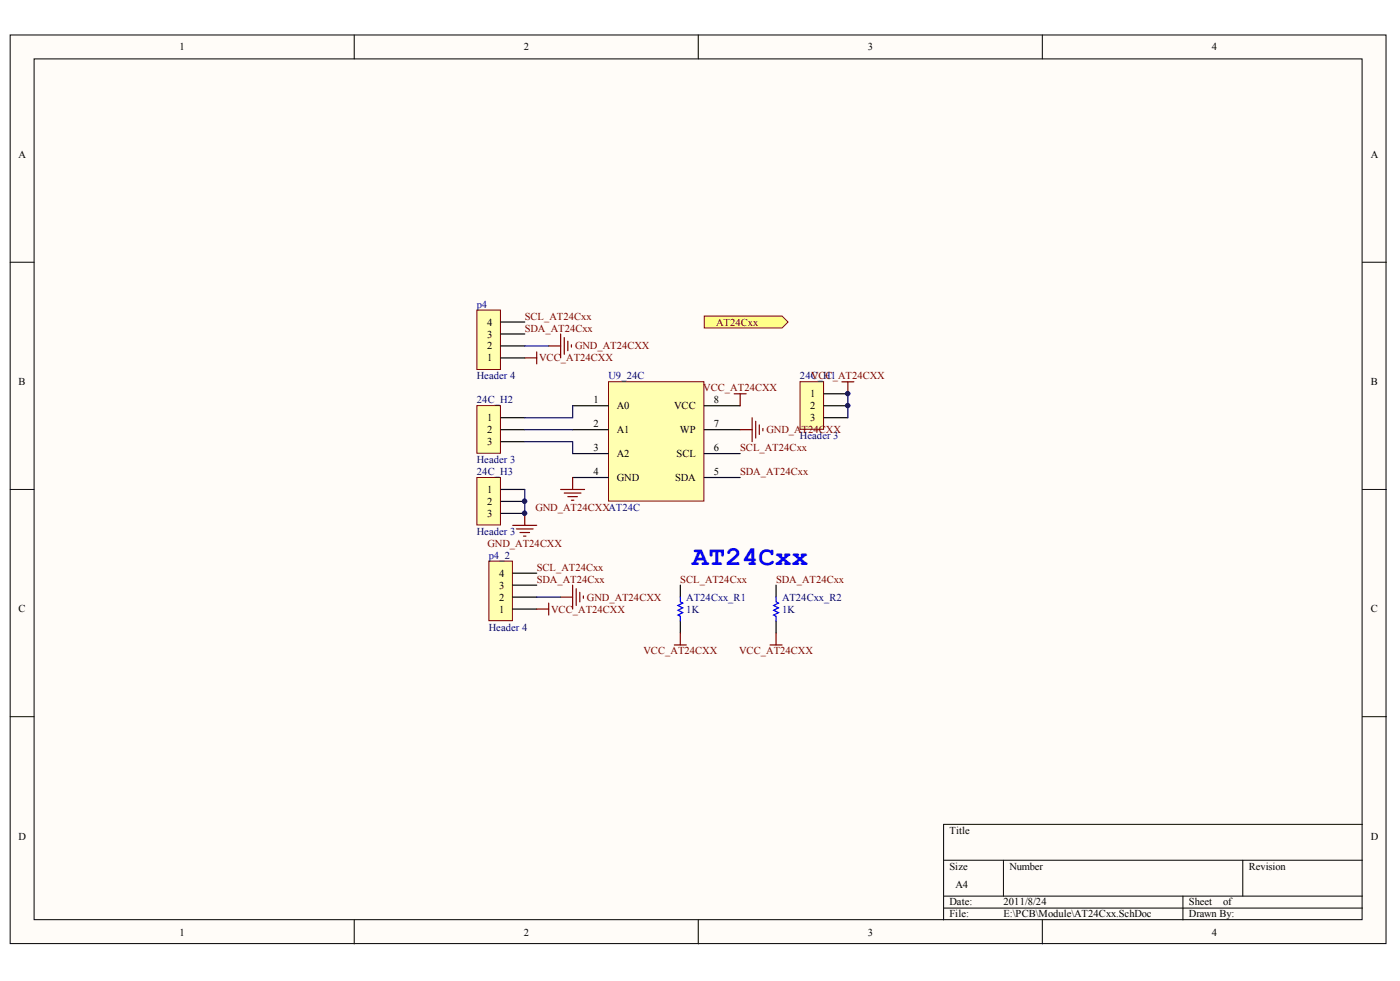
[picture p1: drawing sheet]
<svg xmlns="http://www.w3.org/2000/svg" width="291mm" height="204mm" viewBox="0 0 291 204" stroke-linecap="round" stroke-linejoin="round" font-family="sans-serif">
<g fill="#fffcf8" stroke="#000" stroke-width=".21">
<path d="M2.1 7.3h286v188.8h-286z"/>
<path d="M7.1 12.2h276.1v179h-276.1z"/>
</g>
<g fill="none" stroke="#000" stroke-width=".21">
<path d="M73.6 7.3v4.9M145.2 7.3v4.9M216.7 7.3v4.9M2.1 54.5h5M283.2 54.5h5M2.1 101.7h5M283.2 101.7h5M2.1 149h5M283.2 149h5M196.2 178.8h87M208.6 178.8v7.5M258.4 178.8v7.5"/>
<path d="M283.2 171.3h-87v19.9M73.6 191.2v5M145.2 191.2v5M196.2 186.3h87M196.2 188.7h87M216.7 191.2v5M245.9 186.3v4.9"/>
</g>
<path d="M126.5 79.3h19.8v24.9h-19.8z" fill="#ffffb0" stroke="#800000" stroke-width=".21"/>
<path d="M119 84.3h7.5M119 89.3h7.5M119 94.3h7.5M119 99.3h7.5M146.4 84.3h7.5M146.4 89.3h7.5M146.4 94.3h7.5M146.4 99.3h7.5" fill="none" stroke="#000" stroke-width=".25"/>
<path d="M166.3 79.3h4.9v9.9h-4.9z" fill="#ffffb0" stroke="#800000" stroke-width=".21"/>
<path d="M171.3 81.9h5M171.3 84.3h5M171.3 86.8h5" fill="none" stroke="#000" stroke-width=".25"/>
<path d="M99.1 84.3h4.9v9.9h-4.9z" fill="#ffffb0" stroke="#800000" stroke-width=".21"/>
<path d="M104.1 86.8h5M104.1 89.3h5M104.1 91.8h5" fill="none" stroke="#000" stroke-width=".25"/>
<path d="M99.1 99.3h4.9v9.8h-4.9z" fill="#ffffb0" stroke="#800000" stroke-width=".21"/>
<path d="M104.1 101.7h5M104.1 104.2h5M104.1 106.7h5" fill="none" stroke="#000" stroke-width=".25"/>
<path d="M109.1 91.8h9.9v2.5M109.1 89.3h9.9M119 84.3v2.5h-9.9M176.3 81.9v4.9M109.1 101.7v5" fill="none" stroke="#000080" stroke-width=".25"/>
<g fill="none" stroke="#800000" stroke-width=".25">
<path d="M175 79.4h2.5M176.3 79.4v2.5M119 99.3v2.4M152.6 81.9h2.5M153.9 81.9v2.4M153.9 89.3h2.5M156.4 86.8v5M157.1 87.6v3.4M157.9 88.3v2M158.6 89.1v.5M106.6 109.2h5M107.3 109.9h3.5"/>
<path d="M108.1 110.7h2M108.8 111.4h.5M109.1 106.7v2.5M116.6 101.7h4.9M117.3 102.5h3.5M118 103.2h2M118.8 104h.5"/>
</g>
<path d="M99.1 64.4h4.9v12.4h-4.9z" fill="#ffffb0" stroke="#800000" stroke-width=".21"/>
<path d="M104.1 74.4h5M104.1 71.9h5M104.1 69.4h5M104.1 66.9h5" fill="none" stroke="#000" stroke-width=".25"/>
<path d="M109.1 71.9h5" fill="none" stroke="#000080" stroke-width=".25"/>
<path d="M109.1 74.4h2.5M111.6 73.1v2.5M114.1 71.9h2.5M116.6 69.4v5M117.3 70.2v3.4M118 70.9v2M118.8 71.7v.5" fill="none" stroke="#800000" stroke-width=".25"/>
<path d="M101.6 116.6h4.9v12.4h-4.9z" fill="#ffffb0" stroke="#800000" stroke-width=".21"/>
<path d="M106.6 119.1h5M106.6 126.6h5M106.6 124.1h5M106.6 121.6h5M141.4 121.6v2.5M141.4 129.1v2.5M161.3 121.6v2.5M161.3 129.1v2.5" fill="none" stroke="#000" stroke-width=".25"/>
<path d="M111.6 124.1h5" fill="none" stroke="#000080" stroke-width=".25"/>
<path d="M111.6 126.6h2.5M114.1 125.4v2.4M116.6 124.1h2.4M119 121.6v5M119.8 122.4v3.5M120.5 123.1v2M121.3 123.9v.5M140.2 134.1h2.5M141.4 131.6v2.5M160.1 134.1h2.5M161.3 131.6v2.5" fill="none" stroke="#800000" stroke-width=".25"/>
<path d="M141.4 124.1v1l.5 .3-1 .5 1 .5-1 .4 1 .5-1 .5 .5 .3v1M161.3 124.1v1l.5 .3-1 .5 1 .5-1 .4 1 .5-1 .5 .5 .3v1" fill="none" stroke="#00f" stroke-width=".25"/>
<path d="M146.4 65.7h16.2l1.2 1.2-1.2 1.3h-16.2z" fill-rule="evenodd" fill="#ffff80" stroke="#800000" stroke-width=".21"/>
<g fill="#000080" stroke="#000080" stroke-width=".21">
<circle cx="109.1" cy="106.7" r=".46"/>
<circle cx="109" cy="104.2" r=".47"/>
<circle cx="176.2" cy="84.3" r=".46"/>
<circle cx="176.2" cy="81.8" r=".46"/>
</g>
<text font-size="5.7" fill="#00f" x="143.9" y="117.4">AT24Cxx</text>
<g font-size="2.2">
<text x="37.3" y="10.5">1</text>
<text x="108.9" y="10.5">2</text>
<text x="180.4" y="10.5">3</text>
<text x="251.9" y="10.5">4</text>
<text x="3.8" y="32.8">A</text>
<text x="285" y="32.8">A</text>
<text x="101.3" y="70.2">3</text>
<text x="101.3" y="67.7">4</text>
<text x="101.3" y="75.1">1</text>
<text x="101.3" y="72.6">2</text>
<text x="3.9" y="80.1">B</text>
<text x="123.4" y="83.8">1</text>
<text x="148.4" y="83.8">8</text>
<text x="168.4" y="82.6">1</text>
<text x="285" y="80.1">B</text>
<text x="101.3" y="87.6">1</text>
<text x="123.4" y="88.8">2</text>
<text x="128.2" y="85.1">A0</text>
<text x="140.2" y="85.1">VCC</text>
<text x="148.4" y="88.8">7</text>
<text x="168.4" y="85.1">2</text>
<text x="168.4" y="87.6">3</text>
<text x="101.3" y="90">2</text>
<text x="101.3" y="92.5">3</text>
<text x="123.4" y="93.8">3</text>
<text x="128.2" y="90">A1</text>
<text x="128.2" y="95">A2</text>
<text x="140.7" y="95">SCL</text>
<text x="141.4" y="90">WP</text>
<text x="148.4" y="93.8">6</text>
<text x="123.4" y="98.7">4</text>
<text x="128.2" y="100">GND</text>
<text x="140.4" y="100">SDA</text>
<text x="148.4" y="98.7">5</text>
<text x="101.3" y="102.5">1</text>
<text x="101.3" y="105">2</text>
<text x="101.3" y="107.4">3</text>
<text x="103.7" y="119.9">4</text>
<text x="103.7" y="124.8">2</text>
<text x="103.7" y="122.4">3</text>
<text x="3.9" y="127.3">C</text>
<text x="103.7" y="127.3">1</text>
<text x="285" y="127.3">C</text>
<text x="197.4" y="173.3">Title</text>
<text x="3.8" y="174.5">D</text>
<text x="285" y="174.5">D</text>
<text x="197.4" y="180.8">Size</text>
<text x="198.7" y="184.5">A4</text>
<text x="209.8" y="180.8">Number</text>
<text x="259.6" y="180.8">Revision</text>
<text x="197.4" y="188.2">Date:</text>
<text x="197.4" y="190.7">File:</text>
<text x="208.6" y="188.2">2011/8/24</text>
<text x="208.6" y="190.7">E:\PCB\Module\AT24Cxx.SchDoc</text>
<text x="247.2" y="188.2">Sheet</text>
<text x="247.2" y="190.7">Drawn By:</text>
<text x="254.3" y="188.2">of</text>
<text x="37.3" y="194.5">1</text>
<text x="108.9" y="194.5">2</text>
<text x="180.4" y="194.5">3</text>
<text x="251.9" y="194.5">4</text>
</g>
<g font-size="2.2" fill="#000080">
<text x="99.1" y="63.9">p4</text>
<text x="99.1" y="83.8">24C_H2</text>
<text x="99.1" y="78.9">Header 4</text>
<text x="126.5" y="78.9">U9_24C</text>
<text x="166.3" y="78.9">24C_H1</text>
<text x="166.3" y="91.3">Header 3</text>
<text x="99.1" y="96.3">Header 3</text>
<text x="99.1" y="98.7">24C_H3</text>
<text x="99.1" y="111.2">Header 3</text>
<text x="101.6" y="116.1">p4_2</text>
<text x="142.7" y="124.8">AT24Cxx_R1</text>
<text x="162.6" y="124.8">AT24Cxx_R2</text>
<text x="101.6" y="131.1">Header 4</text>
<text x="142.7" y="127.3">1K</text>
<text x="162.6" y="127.3">1K</text>
</g>
<g font-size="2.2" fill="#800000">
<text x="109.1" y="66.4">SCL_AT24Cxx</text>
<text x="109.1" y="68.9">SDA_AT24Cxx</text>
<text x="148.9" y="67.7">AT24Cxx</text>
<text x="112.1" y="75.1">VCC_AT24CXX</text>
<text x="119.5" y="72.6">GND_AT24CXX</text>
<text x="146.2" y="81.3">VCC_AT24CXX</text>
<text x="168.6" y="78.9">VCC_AT24CXX</text>
<text x="153.9" y="93.8">SCL_AT24Cxx</text>
<text x="159.3" y="90">GND_AT24CXX</text>
<text x="153.9" y="98.7">SDA_AT24Cxx</text>
<text x="111.3" y="106.2">GND_AT24CXXAT24C</text>
<text x="101.4" y="113.6">GND_AT24CXX</text>
<text x="111.6" y="118.6">SCL_AT24Cxx</text>
<text x="111.6" y="121.1">SDA_AT24Cxx</text>
<text x="122" y="124.8">GND_AT24CXX</text>
<text x="141.4" y="121.1">SCL_AT24Cxx</text>
<text x="161.3" y="121.1">SDA_AT24Cxx</text>
<text x="114.6" y="127.3">VCC_AT24CXX</text>
<text x="133.8" y="136">VCC_AT24CXX</text>
<text x="153.7" y="136">VCC_AT24CXX</text>
</g>
</svg>
